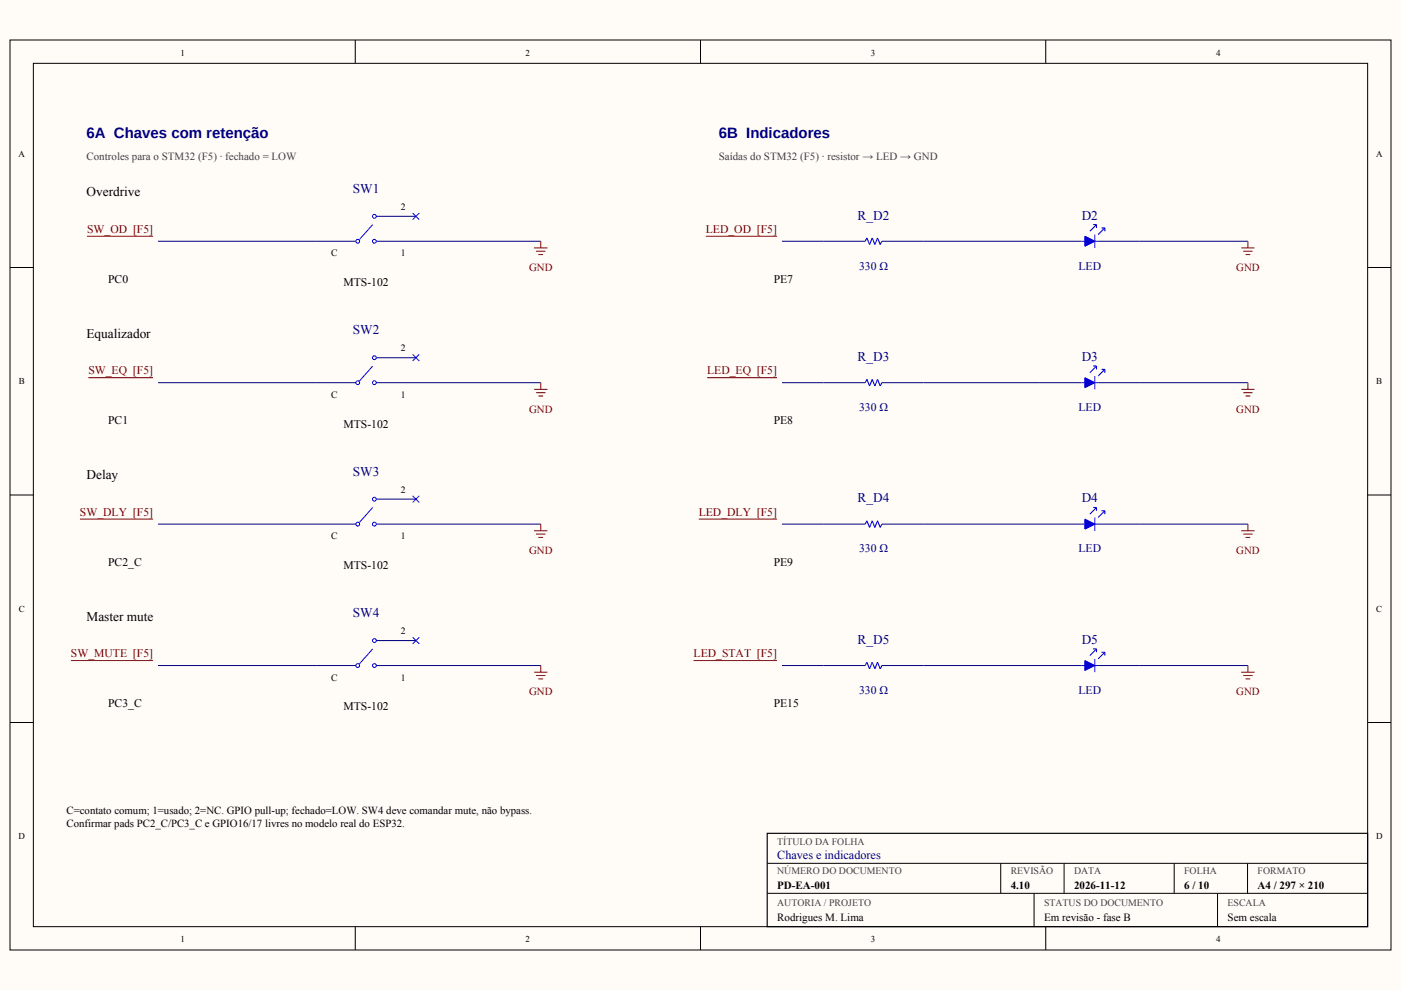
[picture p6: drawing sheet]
<svg xmlns="http://www.w3.org/2000/svg" width="297mm" height="210mm" viewBox="0 0 297 210" stroke-linecap="round" stroke-linejoin="round" font-family="sans-serif">
<path d="M0 0h297v209.9h-297z" fill-rule="evenodd" fill="#fffcf8"/>
<g fill="none" stroke="#000" stroke-width=".21">
<path d="M2.1 8.5h292.8v192.9h-292.8zM7.1 13.4h282.9v183.1h-282.9zM75.3 8.5v4.9M148.5 8.5v4.9M221.7 8.5v4.9M2.1 56.7h5M290 56.7h4.9M2.1 105h5M290 105h4.9M2.1 153.2h5M290 153.2h4.9M75.3 196.5v4.9"/>
<path d="M148.5 196.5v4.9M162.7 183h127.3M162.7 189.4h127.3M212.2 183v6.4M219.2 189.4v7.1M221.7 196.5v4.9M225.6 183v6.4M248.9 183v6.4M258.1 189.4v7.1M264.5 183v6.4"/>
</g>
<path d="M162.7 176.7h127.3v19.8h-127.3z" fill="none" stroke="#000" stroke-width=".25"/>
<path d="M67 51.2h8.8M79.4 51.2h8.8M79.4 45.9h8.8" fill="none" stroke="#000080" stroke-width=".21"/>
<g fill="#fff" stroke="#00f" stroke-width=".21">
<circle cx="75.8" cy="51.2" r=".41"/>
<circle cx="79.4" cy="51.2" r=".41"/>
<circle cx="79.4" cy="45.9" r=".41"/>
</g>
<path d="M79 47.6l-2.8 3.2M87.5 45.2l1.4 1.4M88.9 45.2l-1.4 1.4" fill="none" stroke="#00f" stroke-width=".21"/>
<path d="M33.5 51.2h33.5M88.2 51.2h26.5M165.8 51.2h17.6M187 51.2h8.8M220.5 51.2h8.8M232.8 51.2h8.9" fill="none" stroke="#000080" stroke-width=".21"/>
<path d="M18.5 50.1h14M113.2 52.6h2.9M113.7 53.3h1.9M114.2 54h.9M114.7 51.2v1.4M149.7 50.1h15" fill="none" stroke="#800000" stroke-width=".21"/>
<path d="M183.4 51.2l.4-.8 .6 1.5 .5-1.5 .6 1.5 .6-1.5 .5 1.5 .4-.7" fill="none" stroke="#00f" stroke-width=".23"/>
<path d="M230 50.1l2.1 1.1-2.1 1z" fill="#00f"/>
<path d="M230 50.1l2.1 1.1-2.1 1zM231.8 47.6h.7M232.5 47.6l-1.4 1.4M232.5 47.6v.7M233.5 48.3h.7M234.2 48.3l-1.4 1.4M234.2 48.3v.7" fill="none" stroke="#00f" stroke-width=".23"/>
<path d="M229.3 51.2h.7M232.1 49.7v2.9M232.1 51.2h.7" fill="none" stroke="#00f" stroke-width=".21"/>
<path d="M195.8 51.2h24.7M241.7 51.2h22.9M79.4 75.8h8.8M67 81.1h8.8M79.4 81.1h8.8" fill="none" stroke="#000080" stroke-width=".21"/>
<path d="M263.2 52.6h2.8M263.6 53.3h2M264.1 54h1M264.6 51.2v1.4" fill="none" stroke="#800000" stroke-width=".21"/>
<g fill="#fff" stroke="#00f" stroke-width=".21">
<circle cx="75.8" cy="81.1" r=".41"/>
<circle cx="79.4" cy="81.1" r=".41"/>
<circle cx="79.4" cy="75.8" r=".41"/>
</g>
<path d="M79 77.6l-2.8 3.2M87.5 75.1l1.4 1.5M88.9 75.1l-1.4 1.5" fill="none" stroke="#00f" stroke-width=".21"/>
<path d="M33.5 81.1h33.5M88.2 81.1h26.5M165.8 81.1h17.6M187 81.1h8.8M220.5 81.1h8.8M232.8 81.1h8.9" fill="none" stroke="#000080" stroke-width=".21"/>
<path d="M18.7 80.1h13.8M113.2 82.6h2.9M113.7 83.3h1.9M114.2 84h.9M114.7 81.1v1.5M149.9 80.1h14.8" fill="none" stroke="#800000" stroke-width=".21"/>
<path d="M183.4 81.1l.4-.7 .6 1.4 .5-1.4 .6 1.4 .6-1.4 .5 1.4 .4-.7" fill="none" stroke="#00f" stroke-width=".23"/>
<path d="M230 80.1l2.1 1-2.1 1.1z" fill="#00f"/>
<path d="M231.8 77.6h.7M232.5 77.6l-1.4 1.4M232.5 77.6v.7M233.5 78.3h.7M234.2 78.3l-1.4 1.4M234.2 78.3v.7M230 80.1l2.1 1-2.1 1.1z" fill="none" stroke="#00f" stroke-width=".23"/>
<path d="M232.1 79.7v2.9M229.3 81.1h.7M232.1 81.1h.7" fill="none" stroke="#00f" stroke-width=".21"/>
<path d="M195.8 81.1h24.7M241.7 81.1h22.9M67 111.1h8.8M79.4 111.1h8.8M79.4 105.8h8.8" fill="none" stroke="#000080" stroke-width=".21"/>
<path d="M263.2 82.6h2.8M263.6 83.3h2M264.1 84h1M264.6 81.1v1.5" fill="none" stroke="#800000" stroke-width=".21"/>
<g fill="#fff" stroke="#00f" stroke-width=".21">
<circle cx="75.8" cy="111.1" r=".41"/>
<circle cx="79.4" cy="111.1" r=".41"/>
<circle cx="79.4" cy="105.8" r=".41"/>
</g>
<path d="M79 107.6l-2.8 3.2M87.5 105.1l1.4 1.4M88.9 105.1l-1.4 1.4" fill="none" stroke="#00f" stroke-width=".21"/>
<path d="M33.5 111.1h33.5M88.2 111.1h26.5M165.8 111.1h17.6M187 111.1h8.8M220.5 111.1h8.8M232.8 111.1h8.9" fill="none" stroke="#000080" stroke-width=".21"/>
<path d="M17 110.1h15.5M113.2 112.5h2.9M113.7 113.2h1.9M114.2 113.9h.9M114.7 111.1v1.4M148.1 110.1h16.6" fill="none" stroke="#800000" stroke-width=".21"/>
<path d="M183.4 111.1l.4-.7 .6 1.4 .5-1.4 .6 1.4 .6-1.4 .5 1.4 .4-.7" fill="none" stroke="#00f" stroke-width=".23"/>
<path d="M230 110.1l2.1 1-2.1 1.1z" fill="#00f"/>
<path d="M230 110.1l2.1 1-2.1 1.1zM231.8 107.6h.7M232.5 107.6l-1.4 1.4M232.5 107.6v.7M233.5 108.3h.7M234.2 108.3l-1.4 1.4M234.2 108.3v.7" fill="none" stroke="#00f" stroke-width=".23"/>
<path d="M229.3 111.1h.7M232.1 109.7v2.8M232.1 111.1h.7" fill="none" stroke="#00f" stroke-width=".21"/>
<path d="M195.8 111.1h24.7M241.7 111.1h22.9M79.4 135.8h8.8M67 141.1h8.8M79.4 141.1h8.8" fill="none" stroke="#000080" stroke-width=".21"/>
<path d="M263.2 112.5h2.8M263.6 113.2h2M264.1 113.9h1M264.6 111.1v1.4" fill="none" stroke="#800000" stroke-width=".21"/>
<g fill="#fff" stroke="#00f" stroke-width=".21">
<circle cx="75.8" cy="141.1" r=".41"/>
<circle cx="79.4" cy="141.1" r=".41"/>
<circle cx="79.4" cy="135.8" r=".41"/>
</g>
<path d="M79 137.6l-2.8 3.2M87.5 135.1l1.4 1.4M88.9 135.1l-1.4 1.4" fill="none" stroke="#00f" stroke-width=".21"/>
<path d="M33.5 141.1h33.5M88.2 141.1h26.5M165.8 141.1h17.6M187 141.1h8.8M220.5 141.1h8.8M232.8 141.1h8.9" fill="none" stroke="#000080" stroke-width=".21"/>
<path d="M15 140.1h17.5M113.2 142.5h2.9M113.7 143.2h1.9M114.2 143.9h.9M114.7 141.1v1.4M147.1 140.1h17.6" fill="none" stroke="#800000" stroke-width=".21"/>
<path d="M183.4 141.1l.4-.7 .6 1.4 .5-1.4 .6 1.4 .6-1.4 .5 1.4 .4-.7" fill="none" stroke="#00f" stroke-width=".23"/>
<path d="M230 140.1l2.1 1-2.1 1.1z" fill="#00f"/>
<path d="M231.8 137.6h.7M232.5 137.6l-1.4 1.4M232.5 137.6v.7M233.5 138.3h.7M234.2 138.3l-1.4 1.4M234.2 138.3v.7M230 140.1l2.1 1-2.1 1.1z" fill="none" stroke="#00f" stroke-width=".23"/>
<path d="M232.1 139.7v2.8M229.3 141.1h.7M232.1 141.1h.7" fill="none" stroke="#00f" stroke-width=".21"/>
<path d="M195.8 141.1h24.7M241.7 141.1h22.9" fill="none" stroke="#000080" stroke-width=".21"/>
<path d="M263.2 142.5h2.8M263.6 143.2h2M264.1 143.9h1M264.6 141.1v1.4" fill="none" stroke="#800000" stroke-width=".21"/>
<g font-size="3.2" fill="#000080">
<text x="18.3" y="29.3">6A Chaves com retenção</text>
<text x="152.4" y="29.3">6B Indicadores</text>
</g>
<g font-size="2.8">
<text x="18.3" y="41.6">Overdrive</text>
<text x="18.3" y="71.6">Equalizador</text>
<text x="18.3" y="101.6">Delay</text>
<text x="18.3" y="131.6">Master mute</text>
</g>
<g font-size="2.8" fill="#000080">
<text x="74.8" y="40.9">SW1</text>
<text x="181.8" y="46.6">R_D2</text>
<text x="229.3" y="46.6">D2</text>
<text x="74.8" y="70.9">SW2</text>
<text x="181.8" y="76.6">R_D3</text>
<text x="229.3" y="76.6">D3</text>
<text x="74.8" y="100.9">SW3</text>
<text x="181.8" y="106.5">R_D4</text>
<text x="229.3" y="106.5">D4</text>
<text x="74.8" y="130.9">SW4</text>
<text x="181.8" y="136.5">R_D5</text>
<text x="229.3" y="136.5">D5</text>
</g>
<text font-size="2.6" fill="#000080" x="164.8" y="182.2">Chaves e indicadores</text>
<g font-size="2.5" fill="#800000">
<text x="18.5" y="49.4">SW_OD [F5]</text>
<text x="149.7" y="49.4">LED_OD [F5]</text>
<text x="18.7" y="79.4">SW_EQ [F5]</text>
<text x="149.9" y="79.4">LED_EQ [F5]</text>
<text x="17" y="109.4">SW_DLY [F5]</text>
<text x="148.1" y="109.4">LED_DLY [F5]</text>
<text x="15" y="139.3">SW_MUTE [F5]</text>
<text x="147.1" y="139.3">LED_STAT [F5]</text>
</g>
<g font-size="2.5">
<text x="22.9" y="60">PC0</text>
<text x="164" y="60">PE7</text>
<text x="72.8" y="60.7">MTS-102</text>
<text x="22.9" y="90">PC1</text>
<text x="164" y="90">PE8</text>
<text x="72.8" y="90.7">MTS-102</text>
<text x="22.9" y="119.9">PC2_C</text>
<text x="164" y="119.9">PE9</text>
<text x="72.8" y="120.7">MTS-102</text>
<text x="22.9" y="149.9">PC3_C</text>
<text x="164" y="149.9">PE15</text>
<text x="72.8" y="150.6">MTS-102</text>
</g>
<g font-size="2.5" fill="#000080">
<text x="182.1" y="57.2">330 Ω</text>
<text x="228.7" y="57.2">LED</text>
<text x="182.1" y="87.1">330 Ω</text>
<text x="228.7" y="87.1">LED</text>
<text x="182.1" y="117.1">330 Ω</text>
<text x="228.7" y="117.1">LED</text>
<text x="182.1" y="147.1">330 Ω</text>
<text x="228.7" y="147.1">LED</text>
</g>
<g font-size="2.3" fill="#404040">
<text x="18.3" y="33.9">Controles para o STM32 (F5) · fechado = LOW</text>
<text x="152.4" y="33.9">Saídas do STM32 (F5) · resistor → LED → GND</text>
</g>
<g font-size="2.3" fill="#800000">
<text x="112.2" y="57.5">GND</text>
<text x="262.1" y="57.5">GND</text>
<text x="112.2" y="87.5">GND</text>
<text x="262.1" y="87.5">GND</text>
<text x="112.2" y="117.5">GND</text>
<text x="262.1" y="117.5">GND</text>
<text x="112.2" y="147.5">GND</text>
<text x="262.1" y="147.5">GND</text>
</g>
<g font-size="2.3">
<text x="14.1" y="172.5">C=contato comum; 1=usado; 2=NC. GPIO pull-up; fechado=LOW. SW4 deve comandar mute, não bypass.</text>
<text x="14.1" y="175.3">Confirmar pads PC2_C/PC3_C e GPIO16/17 livres no modelo real do ESP32.</text>
<text x="164.8" y="188.6">PD-EA-001</text>
<text x="214.3" y="188.6">4.10</text>
<text x="227.7" y="188.6">2026-11-12</text>
<text x="251.1" y="188.6">6 / 10</text>
<text x="266.6" y="188.6">A4 / 297 × 210</text>
<text x="164.8" y="195.2">Rodrigues M. Lima</text>
<text x="221.4" y="195.2">Em revisão - fase B</text>
<text x="260.3" y="195.2">Sem escala</text>
</g>
<g font-size="2.1" fill="#404040">
<text x="164.8" y="179.1">TÍTULO DA FOLHA</text>
<text x="164.8" y="185.4">NÚMERO DO DOCUMENTO</text>
<text x="214.3" y="185.4">REVISÃO</text>
<text x="227.7" y="185.4">DATA</text>
<text x="251.1" y="185.4">FOLHA</text>
<text x="266.6" y="185.4">FORMATO</text>
<text x="164.8" y="192.1">AUTORIA / PROJETO</text>
<text x="221.4" y="192.1">STATUS DO DOCUMENTO</text>
<text x="260.3" y="192.1">ESCALA</text>
</g>
<g font-size="2">
<text x="85" y="44.5">2</text>
<text x="70.2" y="54.3">C</text>
<text x="85" y="54.3">1</text>
<text x="85" y="74.4">2</text>
<text x="70.2" y="84.3">C</text>
<text x="85" y="84.3">1</text>
<text x="85" y="104.4">2</text>
<text x="70.2" y="114.3">C</text>
<text x="85" y="114.3">1</text>
<text x="85" y="134.4">2</text>
<text x="70.2" y="144.3">C</text>
<text x="85" y="144.3">1</text>
</g>
<g font-size="1.9">
<text x="38.2" y="11.8">1</text>
<text x="111.4" y="11.8">2</text>
<text x="184.6" y="11.8">3</text>
<text x="257.8" y="11.8">4</text>
<text x="3.9" y="33.2">A</text>
<text x="291.8" y="33.2">A</text>
<text x="4" y="81.5">B</text>
<text x="291.8" y="81.5">B</text>
<text x="4" y="129.7">C</text>
<text x="291.8" y="129.7">C</text>
<text x="3.9" y="177.9">D</text>
<text x="291.8" y="177.9">D</text>
<text x="38.2" y="199.8">1</text>
<text x="111.4" y="199.8">2</text>
<text x="184.6" y="199.8">3</text>
<text x="257.8" y="199.8">4</text>
</g>
</svg>
